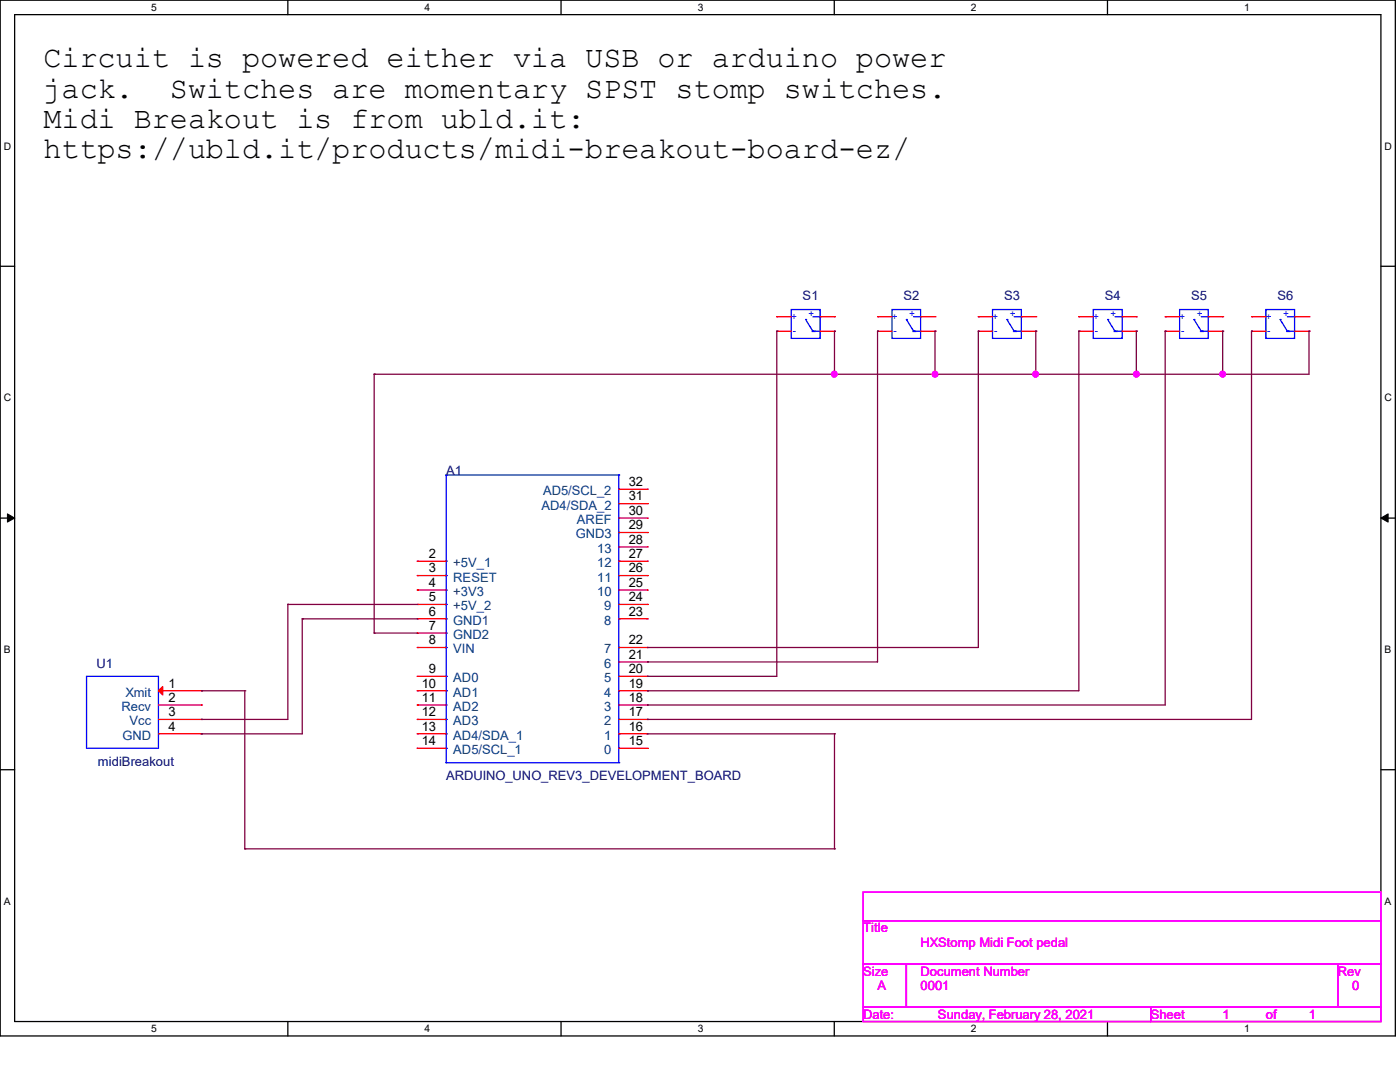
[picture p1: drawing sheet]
<svg xmlns="http://www.w3.org/2000/svg" width="279mm" height="216mm" viewBox="0 0 279 216" stroke-linecap="round" stroke-linejoin="round" font-family="sans-serif">
<path d="M0 0h278.5v206.7h-278.5zM2.9 2.9h272.7v200.9h-272.7z" fill="none" stroke="#000" stroke-width=".25"/>
<g fill="#fff">
<path d="M30.2 .3h1.1v2.3h-1.1z"/>
<path d="M30.2 204.1h1.1v2.3h-1.1z"/>
</g>
<path d="M57.4 0v2.9M57.4 203.8v2.9" fill="none" stroke="#000" stroke-width=".25"/>
<g fill="#fff">
<path d="M84.7 .3h1.1v2.3h-1.1z"/>
<path d="M84.7 204.1h1.1v2.3h-1.1z"/>
</g>
<path d="M112 0v2.9M112 203.8v2.9" fill="none" stroke="#000" stroke-width=".25"/>
<g fill="#fff">
<path d="M139.2 .3h1.1v2.3h-1.1z"/>
<path d="M139.2 204.1h1.1v2.3h-1.1z"/>
</g>
<path d="M166.5 0v2.9M166.5 203.8v2.9" fill="none" stroke="#000" stroke-width=".25"/>
<g fill="#fff">
<path d="M193.8 .3h1.1v2.3h-1.1z"/>
<path d="M193.8 204.1h1.1v2.3h-1.1z"/>
</g>
<path d="M221 0v2.9M221 203.8v2.9" fill="none" stroke="#000" stroke-width=".25"/>
<g fill="#fff">
<path d="M248.3 .3h1.1v2.3h-1.1z"/>
<path d="M248.3 204.1h1.1v2.3h-1.1z"/>
<path d="M.8 28h1.4v2.3h-1.4z"/>
<path d="M276.3 28h1.4v2.3h-1.4z"/>
<path d="M.8 78.2h1.4v2.3h-1.4z"/>
<path d="M276.3 78.2h1.4v2.3h-1.4z"/>
</g>
<path d="M0 53.1h2.9M275.6 53.1h2.9" fill="none" stroke="#000" stroke-width=".25"/>
<g fill="#fff">
<path d="M.8 128.5h1.3v2.2h-1.3z"/>
<path d="M276.3 128.5h1.3v2.2h-1.3z"/>
</g>
<path d="M0 103.4h2.9M275.6 103.4h2.9" fill="none" stroke="#000" stroke-width=".25"/>
<path d="M1.5 102.5l1.4 .9-1.4 .8zM275.6 103.4l1.4-.9v1.7z" fill="#000" stroke="#000" stroke-width=".2"/>
<g fill="#fff">
<path d="M.8 178.7h1.3v2.2h-1.3z"/>
<path d="M276.3 178.7h1.3v2.2h-1.3z"/>
</g>
<path d="M0 153.6h2.9M275.6 153.6h2.9" fill="none" stroke="#000" stroke-width=".25"/>
<path d="M172.3 178h103.3v5.7h-103.3zM172.3 183.7h103.3v8.7h-103.3zM172.3 192.4h8.6v8.6h-8.6zM180.9 192.4h86.1v8.6h-86.1zM267 192.4h8.6v8.6h-8.6zM172.3 201h57.4v2.8h-57.4zM229.7 201h45.9v2.8h-45.9z" fill="none" stroke="#f0f" stroke-width=".25"/>
<g fill="none" stroke="#00f" stroke-width=".25">
<path d="M157.9 61.8h5.8v5.7h-5.8zM160.8 63.8h.1M160.8 63.8l1.4 2.3M162.2 66.1h.1M162.2 63.2h1.5M162.2 66.1h1.5M163.7 63.2h.1M178 61.8h5.7v5.7h-5.7zM180.9 63.8h.1M180.9 63.8l1.4 2.3M182.3 66.1h.1M182.3 63.2h1.4"/>
<path d="M182.3 66.1h1.4M183.7 63.2h.1M198.1 61.8h5.7v5.7h-5.7zM201 63.8h.1M201 63.8l1.4 2.3M202.4 66.1h.1M202.4 63.2h1.4M202.4 66.1h1.4M203.8 63.2h.1M218.2 61.8h5.7v5.7h-5.7zM221.1 63.8h.1M221.1 63.8l1.4 2.3"/>
<path d="M222.5 66.1h.1M222.5 63.2h1.4M222.5 66.1h1.4M223.9 63.2h.1M235.4 61.8h5.7v5.7h-5.7zM238.3 63.8h.1M238.3 63.8l1.4 2.3M239.7 66.1h.1M239.7 63.2h1.4M239.7 66.1h1.4M241.1 63.2h.1M252.6 61.8h5.8v5.7h-5.8z"/>
<path d="M255.5 63.8h.1M255.5 63.8l1.4 2.3M256.9 66.1h.1M256.9 63.2h1.5M256.9 66.1h1.5M258.4 63.2h.1M89 94.8h.1M89 94.8h34.5M89 94.8v57.4M123.5 94.8h.1M123.5 97.6h.1M123.5 94.8v57.4"/>
<path d="M89 112h.1M89 114.9h.1M89 117.7h.1M123.5 117.7h.1M123.5 114.9h.1M123.5 112h.1M123.5 109.1h.1M123.5 106.3h.1M123.5 103.4h.1M123.5 100.5h.1M17.3 135h14.3v14.3h-14.3zM89 123.5h.1"/>
<path d="M89 129.2h.1M89 135h.1M89 137.8h.1M89 120.6h.1M89 126.3h.1M123.5 137.8h.1M123.5 135h.1M123.5 132.1h.1M123.5 129.2h.1M123.5 123.5h.1M123.5 120.6h.1M89 152.2h.1"/>
<path d="M89 140.7h.1M89 143.6h.1M89 146.4h.1M89 149.3h.1M89 152.2h34.5M123.5 152.2h.1M123.5 149.3h.1M123.5 146.4h.1M123.5 143.6h.1M123.5 140.7h.1"/>
</g>
<g fill="none" stroke="#f00" stroke-width=".25">
<path d="M155 63.2h.1M155 66.1h.1M155 63.2h2.9M155 66.1h2.9M163.7 63.2h2.8M163.7 66.1h2.8M166.5 63.2h.1M166.5 66.1h.1M175.1 63.2h.1M175.1 66.1h.1M175.1 63.2h2.9M175.1 66.1h2.9"/>
<path d="M183.7 63.2h2.9M183.7 66.1h2.9M186.6 63.2h.1M186.6 66.1h.1M195.2 63.2h.1M195.2 66.1h.1M195.2 63.2h2.9M195.2 66.1h2.9M203.8 63.2h2.9M203.8 66.1h2.9M206.7 63.2h.1M206.7 66.1h.1"/>
<path d="M215.3 63.2h.1M215.3 66.1h.1M215.3 63.2h2.9M215.3 66.1h2.9M223.9 63.2h2.9M223.9 66.1h2.9M226.8 63.2h.1M226.8 66.1h.1M232.5 63.2h.1M232.5 66.1h.1M232.5 63.2h2.9M232.5 66.1h2.9"/>
<path d="M241.1 63.2h2.9M241.1 66.1h2.9M244 63.2h.1M244 66.1h.1M249.8 63.2h.1M249.8 66.1h.1M249.8 63.2h2.8M249.8 66.1h2.8M258.4 63.2h2.8M258.4 66.1h2.8M261.2 63.2h.1M261.2 66.1h.1"/>
<path d="M123.5 97.6h5.7M129.2 97.6h.1M83.3 112h.1M83.3 114.9h.1M83.3 117.7h.1M83.3 112h5.7M83.3 114.9h5.7M83.3 117.7h5.7M123.5 112h5.7M123.5 114.9h5.7M123.5 117.7h5.7M123.5 109.1h5.7"/>
<path d="M123.5 106.3h5.7M123.5 103.4h5.7M123.5 100.5h5.7M129.2 117.7h.1M129.2 114.9h.1M129.2 112h.1M129.2 109.1h.1M129.2 106.3h.1M129.2 103.4h.1M129.2 100.5h.1M31.6 137.8h8.6M40.2 137.8h.1"/>
<path d="M83.3 120.6h.1M83.3 123.5h.1M83.3 126.3h.1M83.3 129.2h.1M83.3 135h.1M83.3 137.8h.1M83.3 137.8h5.7M83.3 120.6h5.7M83.3 123.5h5.7M83.3 126.3h5.7M83.3 129.2h5.7M83.3 135h5.7"/>
<path d="M123.5 137.8h5.7M123.5 120.6h5.7M123.5 123.5h5.7M123.5 129.2h5.7M123.5 135h5.7M123.5 132.1h5.7M129.2 137.8h.1M129.2 135h.1M129.2 132.1h.1M129.2 129.2h.1M129.2 123.5h.1M129.2 120.6h.1"/>
<path d="M31.6 140.7h8.6M31.6 143.6h8.6M31.6 146.4h8.6M40.2 140.7h.1M40.2 143.6h.1M40.2 146.4h.1M83.3 140.7h.1M83.3 143.6h.1M83.3 146.4h.1M83.3 149.3h.1M83.3 140.7h5.7M83.3 143.6h5.7"/>
<path d="M83.3 146.4h5.7M83.3 149.3h5.7M123.5 140.7h5.7M123.5 143.6h5.7M123.5 146.4h5.7M123.5 149.3h5.7M129.2 149.3h.1M129.2 146.4h.1M129.2 143.6h.1M129.2 140.7h.1"/>
</g>
<path d="M32.5 137v1.7l-.9-.9z" fill="#f00" stroke="#f00" stroke-width=".25"/>
<g fill="none" stroke="#800040" stroke-width=".25">
<path d="M74.7 74.7h.1M74.7 74.7v51.6M155 66.1h.1M155 66.1v68.9h-25.8M166.5 66.1h.1M166.5 74.7h.1M166.5 66.1v8.6M175.1 66.1h.1M175.1 66.1v66h-45.9M186.6 66.1h.1M186.6 74.7h.1M186.6 66.1v8.6"/>
<path d="M195.2 66.1h.1M195.2 66.1v63.1h-66M206.7 66.1h.1M206.7 74.7h.1M206.7 66.1v8.6M215.3 66.1h.1M215.3 66.1v71.7h-86.1M226.8 66.1h.1M226.8 74.7h.1M226.8 66.1v8.6M232.5 66.1h.1M232.5 66.1v74.6h-103.3"/>
<path d="M244 66.1h.1M244 74.7h.1M244 66.1v8.6M249.8 66.1h.1M249.8 66.1v77.5h-120.6M261.2 66.1h.1M261.2 66.1v8.6h-186.5M40.2 137.8h.1M40.2 137.8h8.7M48.9 137.8h.1M48.9 137.8v31.6M57.4 120.6h.1"/>
<path d="M57.4 120.6h25.9M57.4 120.6v23h-17.2M60.3 123.5h.1M60.3 123.5h23M60.3 123.5v22.9h-20.1M74.7 126.3h.1M74.7 126.3h8.6M129.2 135h.1M129.2 132.1h.1M129.2 129.2h.1M129.2 137.8h.1M40.2 143.6h.1"/>
<path d="M40.2 146.4h.1M129.2 140.7h.1M129.2 143.6h.1M129.2 146.4h37.3M166.5 146.4h.1M166.5 146.4v23M48.9 169.4h.1M48.9 169.4h117.6M166.5 169.4h.1"/>
</g>
<g fill="#f0f" stroke="#f0f" stroke-width=".25">
<circle cx="186.6" cy="74.7" r=".56"/>
<circle cx="244" cy="74.7" r=".56"/>
<circle cx="226.8" cy="74.7" r=".56"/>
<circle cx="206.7" cy="74.7" r=".56"/>
<circle cx="166.5" cy="74.7" r=".56"/>
</g>
<g font-size="6">
<text x="8.7" y="13.5">Circuit is powered either via USB or arduino power</text>
<text x="8.7" y="19.5">jack.</text>
<text x="33.9" y="19.5">Switches are momentary SPST stomp switches.</text>
<text x="8.7" y="25.5">Midi Breakout is from ubld.it:</text>
<text x="8.7" y="31.5">https://ubld.it/products/midi-breakout-board-ez/</text>
</g>
<g font-size="2.8" fill="#00f">
<text x="161.9" y="66.9">-</text>
<text x="182" y="66.9">-</text>
<text x="202.1" y="66.9">-</text>
<text x="222.2" y="66.9">-</text>
<text x="239.4" y="66.9">-</text>
<text x="256.7" y="66.9">-</text>
</g>
<g font-size="2.6" fill="#000080">
<text x="160.2" y="59.8">S1</text>
<text x="180.3" y="59.8">S2</text>
<text x="200.4" y="59.8">S3</text>
<text x="220.5" y="59.8">S4</text>
<text x="237.7" y="59.8">S5</text>
<text x="254.9" y="59.8">S6</text>
<text x="89" y="94.8">A1</text>
<text x="19.3" y="133.3">U1</text>
<text x="19.6" y="152.8">midiBreakout</text>
<text x="89" y="155.7">ARDUINO_UNO_REV3_DEVELOPMENT_BOARD</text>
</g>
<g font-size="2.6" fill="#004080">
<text x="108.1" y="101.7">AD4/SDA_2</text>
<text x="108.4" y="98.8">AD5/SCL_2</text>
<text x="114.9" y="107.4">GND3</text>
<text x="115.1" y="104.6">AREF</text>
<text x="90.5" y="113.2">+5V_1</text>
<text x="119.2" y="113.2">12</text>
<text x="119.2" y="110.3">13</text>
<text x="90.5" y="116">RESET</text>
<text x="90.5" y="118.9">+3V3</text>
<text x="119.2" y="118.9">10</text>
<text x="119.2" y="116">11</text>
<text x="90.5" y="121.8">+5V_2</text>
<text x="90.5" y="124.7">GND1</text>
<text x="120.6" y="124.7">8</text>
<text x="120.6" y="121.8">9</text>
<text x="90.5" y="127.5">GND2</text>
<text x="90.5" y="130.4">VIN</text>
<text x="120.6" y="130.4">7</text>
<text x="90.5" y="136.1">AD0</text>
<text x="120.6" y="136.1">5</text>
<text x="120.6" y="133.3">6</text>
<text x="24.3" y="141.9">Recv</text>
<text x="25.1" y="139">Xmit</text>
<text x="90.5" y="139">AD1</text>
<text x="90.5" y="141.9">AD2</text>
<text x="120.6" y="141.9">3</text>
<text x="120.6" y="139">4</text>
<text x="24.5" y="147.6">GND</text>
<text x="25.8" y="144.7">Vcc</text>
<text x="90.5" y="144.7">AD3</text>
<text x="90.5" y="147.6">AD4/SDA_1</text>
<text x="120.6" y="147.6">1</text>
<text x="120.6" y="144.7">2</text>
<text x="90.5" y="150.5">AD5/SCL_1</text>
<text x="120.6" y="150.5">0</text>
</g>
<g font-size="2.6">
<text x="125.5" y="99.9">31</text>
<text x="125.5" y="97">32</text>
<text x="125.5" y="105.6">29</text>
<text x="125.5" y="102.7">30</text>
<text x="85.6" y="111.3">2</text>
<text x="125.5" y="111.3">27</text>
<text x="125.5" y="108.5">28</text>
<text x="85.6" y="114.2">3</text>
<text x="85.6" y="117.1">4</text>
<text x="85.6" y="120">5</text>
<text x="125.5" y="120">24</text>
<text x="125.5" y="117.1">25</text>
<text x="125.5" y="114.2">26</text>
<text x="85.6" y="122.9">6</text>
<text x="85.6" y="125.7">7</text>
<text x="125.5" y="122.9">23</text>
<text x="85.6" y="128.6">8</text>
<text x="125.5" y="131.4">21</text>
<text x="125.5" y="128.6">22</text>
<text x="33.6" y="137.2">1</text>
<text x="84.2" y="137.2">10</text>
<text x="85.6" y="134.3">9</text>
<text x="125.5" y="137.2">19</text>
<text x="125.5" y="134.3">20</text>
<text x="33.6" y="140">2</text>
<text x="33.6" y="142.9">3</text>
<text x="84.2" y="140">11</text>
<text x="84.2" y="142.9">12</text>
<text x="125.5" y="142.9">17</text>
<text x="125.5" y="140">18</text>
<text x="33.6" y="145.8">4</text>
<text x="84.2" y="145.8">13</text>
<text x="84.2" y="148.7">14</text>
<text x="125.5" y="148.7">15</text>
<text x="125.5" y="145.8">16</text>
</g>
<g font-size="2.6" fill="#f0f">
<text x="172.3" y="186.1">Title</text>
<text x="183.7" y="188.9">HXStomp Midi Foot pedal</text>
<text x="172.3" y="194.7">Size</text>
<text x="175.1" y="197.6">A</text>
<text x="183.7" y="194.7">Document Number</text>
<text x="183.7" y="197.6">0001</text>
<text x="267" y="194.7">Rev</text>
<text x="269.8" y="197.6">0</text>
<text x="172.3" y="203.3">Date:</text>
<text x="187.2" y="203.3">Sunday, February 28, 2021</text>
<text x="229.7" y="203.3">Sheet</text>
<text x="244" y="203.3">1</text>
<text x="252.6" y="203.3">of</text>
<text x="261.2" y="203.3">1</text>
</g>
<g font-size="2.1">
<text x="30.2" y="2.2">5</text>
<text x="84.7" y="2.2">4</text>
<text x="139.2" y="2.2">3</text>
<text x="193.8" y="2.2">2</text>
<text x="248.3" y="2.2">1</text>
<text x=".8" y="29.8">D</text>
<text x="276.3" y="29.8">D</text>
<text x=".8" y="80.1">C</text>
<text x="276.3" y="80.1">C</text>
<text x=".8" y="130.3">B</text>
<text x="276.3" y="130.3">B</text>
<text x=".8" y="180.5">A</text>
<text x="276.3" y="180.5">A</text>
<text x="30.2" y="206">5</text>
<text x="84.7" y="206">4</text>
<text x="139.2" y="206">3</text>
<text x="193.8" y="206">2</text>
<text x="248.3" y="206">1</text>
</g>
<g font-size="2" fill="#00f">
<text x="157.9" y="63.9">+</text>
<text x="161.4" y="63.3">+</text>
<text x="178" y="63.9">+</text>
<text x="181.4" y="63.3">+</text>
<text x="198.1" y="63.9">+</text>
<text x="201.5" y="63.3">+</text>
<text x="218.2" y="63.9">+</text>
<text x="221.6" y="63.3">+</text>
<text x="235.4" y="63.9">+</text>
<text x="238.8" y="63.3">+</text>
<text x="252.6" y="63.9">+</text>
<text x="256.1" y="63.3">+</text>
<text x="158.2" y="66.7">-</text>
<text x="178.3" y="66.7">-</text>
<text x="198.4" y="66.7">-</text>
<text x="218.5" y="66.7">-</text>
<text x="235.7" y="66.7">-</text>
<text x="252.9" y="66.7">-</text>
</g>
</svg>
